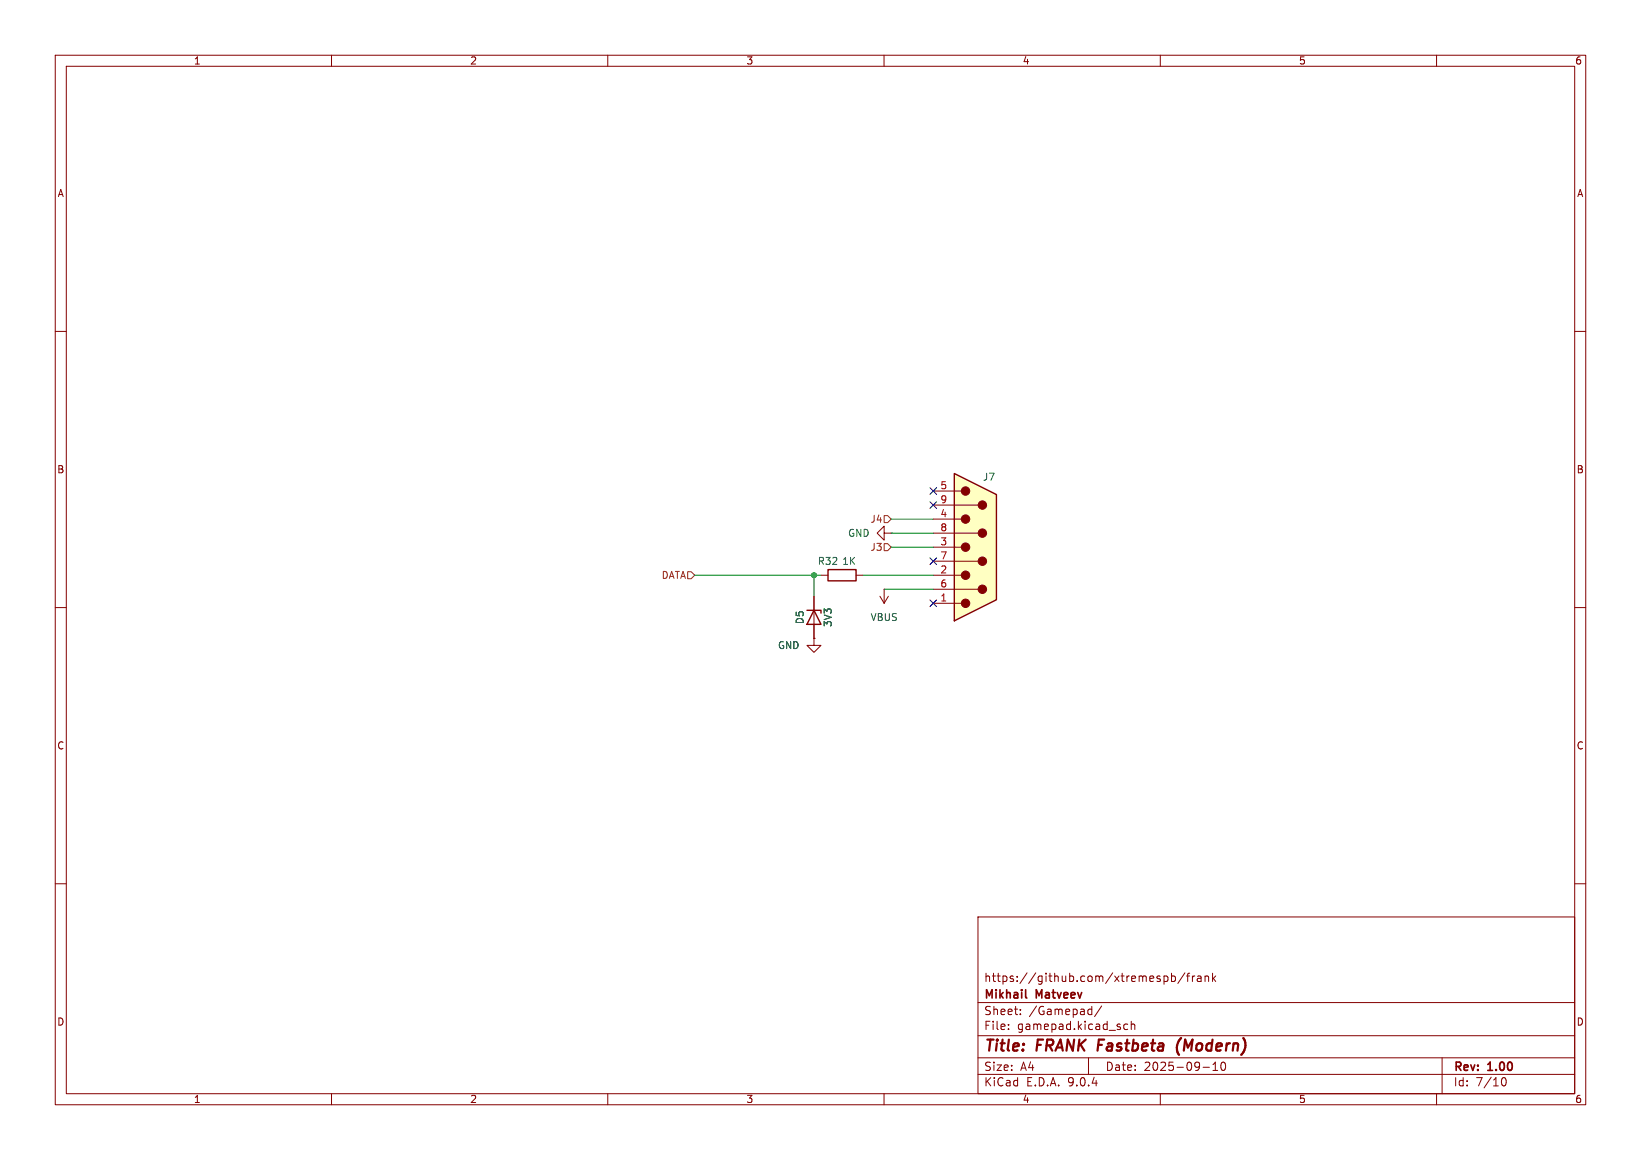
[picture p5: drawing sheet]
<svg xmlns="http://www.w3.org/2000/svg" width="297mm" height="210mm" viewBox="0 0 297 210" stroke-linecap="round" stroke-linejoin="round" font-family="sans-serif">
<g fill="none" stroke="#840000" stroke-width=".18">
<path d="M10 10h277v190h-277zM12 12h273v186h-273zM60 10v2M110 10v2M160 10v2M210 10v2M260 10v2M10 60h2M285 60h2M160 96.5v-1.2l-1.3 1.2 1.3 1.3v-1.3h1.3M161.3 96.5h.1M10 110h2"/>
<path d="M147.3 115.6v1.2h1.3l-1.3 1.3-1.3-1.3h1.3M147.3 115.6h.1M147.3 108v7.6M148.6 104.1h1.3M154.9 104.1h1.3M159.3 108l.7 1.2M160 106.7h.1M160 106.7v2.5M160.8 108l-.8 1.2M285 110h2M10 160h2M177 166h108v32h-108z"/>
<path d="M210.7 176.8l.4-.1 .3 .3v.4l-.2 .2h-.5M212 176.8l.5-.1 .2 .3v.4l-.1 .2h-.6M212 176.2v1.5M214.5 176.1l-1.3 2M214.7 176.7h.6M215.3 176.2l-.3 .2v1.3M215.8 176.7v1M216.2 176.7l-.2 .1-.2 .2M216.7 176.8h.6l.1 .9M217.4 177.1h-.5a.29 .29 0 0 0-.2 .3 .29 .29 0 0 0 .2 .3l.5-.1M218.1 176.8l.2-.1 .4 .1v.9M218.1 176.7v1"/>
<path d="M219.5 176.2v1.5M219.6 177.1l.4 .6M220 176.7l-.5 .6M285 160h2M60 198v2M110 198v2M160 198v2M177 194.5h108M177 191.5h108M177 187.5h108M177 181.5h108M182.5 186.3v.1"/>
<path d="M182.5 185.5v.1M184.7 183.6v.1M184.7 182.8v.1M197 191.5v3M197.2 182.7l.4 .1M197.6 182.2v1.5M197.6 183.6l-.4 .1M199.4 182.1l-1.3 2M204.1 185.5l-.4-.1-.3 .3v.4l.1 .2h.6M204.7 185.5l.3-.1 .3 .1 .1 .9M204.7 184.9v1.5M210 198v2"/>
<path d="M217.7 193.2h1.2M219.5 193.8h.9M219.5 192.7l.5-.4v1.5M221.1 192.4a.81 .81 0 0 0 .4 1.4l.2-.1 .1-.5-.1-.8M260 198v2M261 191.5v6.5M271.7 195.7l.2-.5 .2-.1a.8 .8 0 0 1 .5 .7 .8 .8 0 0 1-.5 .8l-.2-.1-.2-.5"/>
</g>
<path d="M213.8 187.9a2.35 2.35 0 0 0-.4 3.1" fill="none" stroke="#840000" stroke-width=".4"/>
<path d="M185.6 180.5l.2 .2" fill="none" stroke="#840000" stroke-width=".3"/>
<path d="M146 110.5h2.6v.5M147.3 110.5l1.3 2.5h-2.6zM149.9 103.1h5v2.1h-5z" fill="none" stroke="#840000" stroke-width=".25"/>
<path d="M172.7 85.7l7.6 3.8v19.1l-7.6 3.8z" fill="#ffffc2"/>
<path d="M168.9 88.9h5.1M168.9 91.4h8.1M168.9 94h5.1M168.9 96.5h8.1M168.9 99.1h5.1M147.3 115.6h.1M147.3 108v2.5M147.3 113v2.6M168.9 101.6h8.1M168.9 104.1h5.1M168.9 106.7h8.1M168.9 109.2h5.1" fill="none" stroke="#840000" stroke-width=".18"/>
<path d="M172.7 85.7l7.6 3.8v19.1l-7.6 3.8z" fill="none" stroke="#840000" stroke-width=".25"/>
<g fill="#840000" stroke="#840000" stroke-width=".18">
<circle cx="174.8" cy="88.9" r=".76"/>
<circle cx="174.8" cy="94" r=".76"/>
<circle cx="174.8" cy="99.1" r=".76"/>
<circle cx="174.8" cy="104.1" r=".76"/>
<circle cx="174.8" cy="109.2" r=".76"/>
<circle cx="177.8" cy="91.4" r=".76"/>
<circle cx="177.8" cy="96.5" r=".76"/>
<circle cx="177.8" cy="101.6" r=".76"/>
<circle cx="177.8" cy="106.7" r=".76"/>
</g>
<path d="M160 93.3h.7l.6 .7-.6 .6h-.7zM160 98.4h.7l.6 .7-.6 .6h-.7zM124.5 103.5h.6l.6 .6-.6 .7h-.6z" fill="none" stroke="#725600" stroke-width=".18"/>
<path d="M161.3 99.1h7.6M161.3 94h7.6M161.3 96.5h7.6M125.7 104.1h22.9M147.3 104.1v3.9M156.2 104.1h12.7M160 106.7h8.9" fill="none" stroke="#009600" stroke-width=".18"/>
<path d="M168.3 90.8l1.2 1.2M168.3 88.3l1.2 1.2M169.5 90.8l-1.2 1.2M169.5 88.3l-1.2 1.2M168.3 108.6l1.2 1.2M168.3 101l1.2 1.2M169.5 108.6l-1.2 1.2M169.5 101l-1.2 1.2" fill="none" stroke="#000084" stroke-width=".18"/>
<circle cx="147.3" cy="104.1" r=".46" fill="#009600" stroke="#009600" stroke-width=".18"/>
<g font-size="2.8" fill="#840000">
<text x="178" y="190.9">Title:</text>
<text x="187.7" y="190.9">FRANK Fastbeta</text>
<text x="214.6" y="190.9">(Modern)</text>
</g>
<g font-size="2.1" fill="#840000">
<text x="178" y="178">https://github.com/xtremespb/frank</text>
<text x="178" y="184">Sheet:</text>
<text x="178" y="181.2">Mikhail</text>
<text x="186.2" y="184">/Gamepad/</text>
<text x="187.6" y="181.2">Matveev</text>
<text x="178" y="186.7">File:</text>
<text x="184.1" y="186.7">gamepad.kicad_sch</text>
<text x="178" y="196.9">KiCad</text>
<text x="178" y="194.1">Size:</text>
<text x="184.7" y="194.1">A4</text>
<text x="185.7" y="196.9">E.D.A.</text>
<text x="193.3" y="196.9">9.0.4</text>
<text x="200" y="194.1">Date:</text>
<text x="207" y="194.1">2025-09-10</text>
<text x="263" y="194.3">Rev:</text>
<text x="263" y="196.9">Id:</text>
<text x="267.1" y="196.9">7/10</text>
<text x="269.4" y="194.3">1.00</text>
</g>
<g font-size="1.8" fill="#840000">
<text x="35" y="11.9">1</text>
<text x="85" y="11.9">2</text>
<text x="135" y="11.9">3</text>
<text x="185" y="11.9">4</text>
<text x="235" y="11.9">5</text>
<text x="285" y="11.9">6</text>
<text x="10.3" y="35.9">A</text>
<text x="285.3" y="35.9">A</text>
<text x="10.3" y="85.9">B</text>
<text x="285.3" y="85.9">B</text>
<text x="10.3" y="135.9">C</text>
<text x="285.3" y="135.9">C</text>
<text x="10.3" y="185.9">D</text>
<text x="285.3" y="185.9">D</text>
<text x="35" y="199.9">1</text>
<text x="85" y="199.9">2</text>
<text x="135" y="199.9">3</text>
<text x="185" y="199.9">4</text>
<text x="235" y="199.9">5</text>
<text x="285" y="199.9">6</text>
</g>
<g font-size="1.8" fill="#a90000">
<text x="170.1" y="88.6">5</text>
<text x="170.1" y="91.2">9</text>
<text x="170.1" y="93.7">4</text>
<text x="170.1" y="96.3">8</text>
<text x="170.1" y="98.8">3</text>
<text x="170.1" y="101.3">7</text>
<text x="170.1" y="103.9">2</text>
<text x="170.1" y="106.4">6</text>
<text x="170.1" y="109">1</text>
</g>
<g font-size="1.8" fill="#006464">
<text x="177.8" y="87.2">J7</text>
<text x="153.4" y="97.4">GND</text>
<text x="147.9" y="102.5">R32</text>
<text x="152.3" y="102.5">1K</text>
<text x="145.6" y="113.1" transform="rotate(-90 145.6 113.1)">D5</text>
<text x="150.7" y="113.6" transform="rotate(-90 150.7 113.6)">3V3</text>
<text x="157.5" y="112.6">VBUS</text>
<text x="140.7" y="117.7">GND</text>
</g>
<g font-size="1.8" fill="#725600">
<text x="157.4" y="94.8">J4</text>
<text x="157.4" y="99.9">J3</text>
<text x="119.7" y="105">DATA</text>
</g>
</svg>
